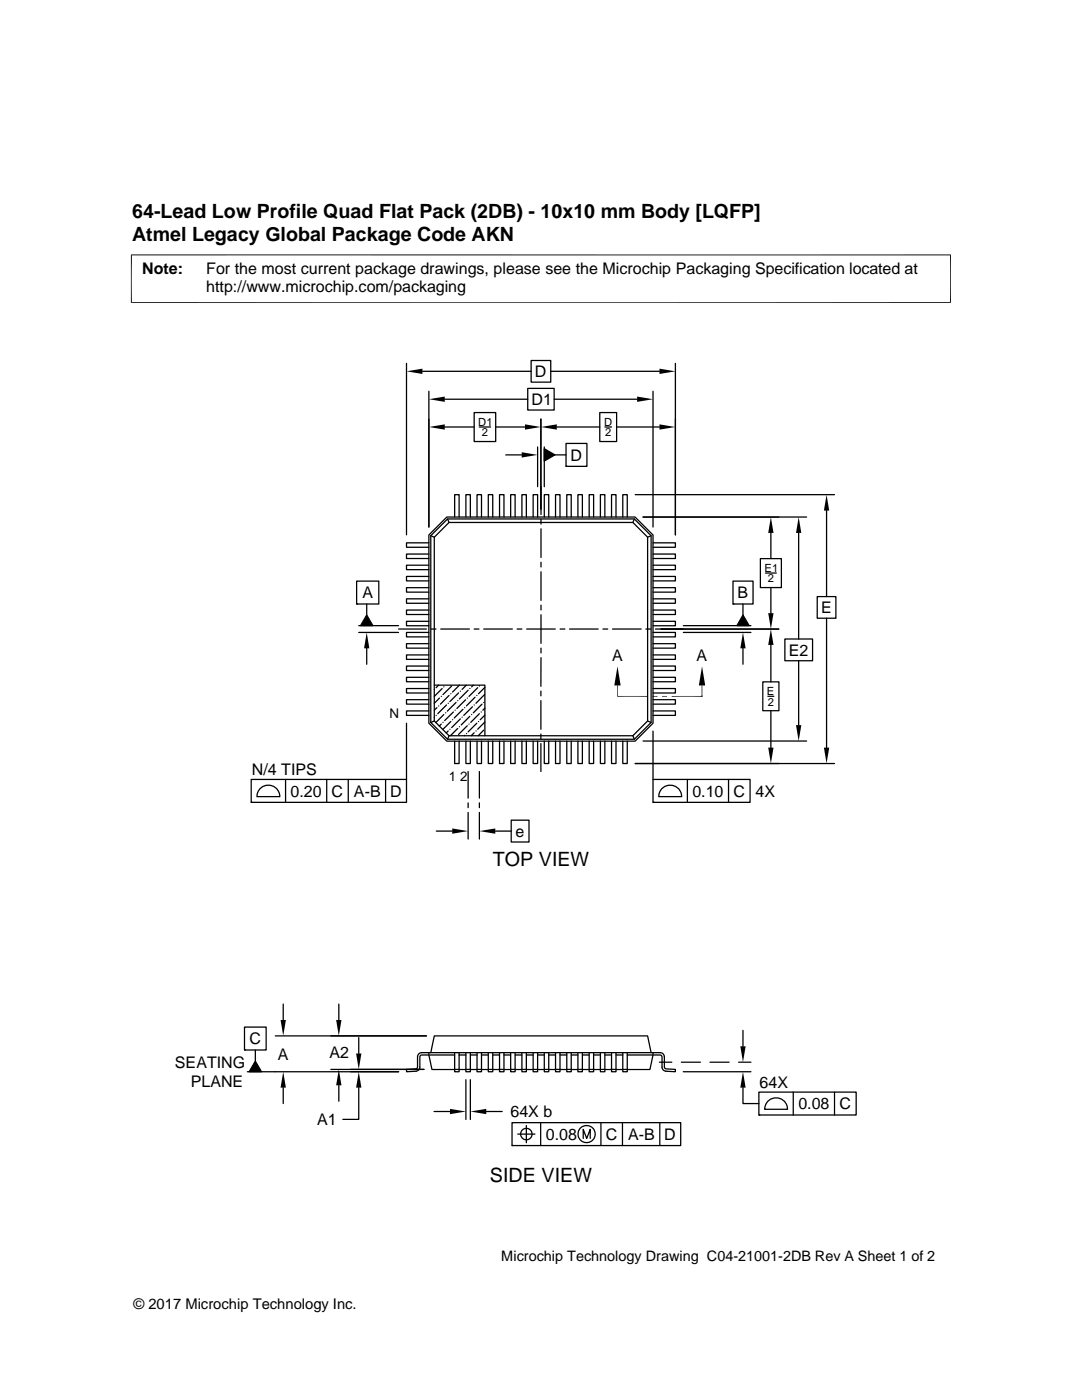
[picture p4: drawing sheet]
<svg xmlns="http://www.w3.org/2000/svg" width="216mm" height="279mm" viewBox="0 0 216 279" stroke-linecap="round" stroke-linejoin="round" font-family="sans-serif">
<g fill="none" stroke="#000" stroke-width=".25">
<path d="M81.1 72.5v34.2M84.3 74.1h21.7M85.6 78.1v27.1M88.8 79.7h16.5M105.3 77.5h5.3v4.3h-5.3zM106 71.9h3.9v4.4h-3.9zM109.9 74.1h21.7M110.6 79.7h16.5M130.3 78.1v27.1M134.8 72.5v34.2M88.8 85.2h5.8M94.6 82.3h4.3v5.8h-4.3z"/>
<path d="M95.6 85.2h2.3M98.9 85.2h5.9M100.9 90.8h3.2M107.3 89.2v7.9M107.9 83.6v19.1M108.6 89.6l2.1 1.2-2.1 1.2zM108.6 89.2v7.9M110.7 90.8h2.2M111.1 85.2h8.6M112.9 88.5h4.2v4.6h-4.2zM112.9 93.1h.1M119.7 82.3h3.3v5.8h-3.3z"/>
<path d="M120.7 85.2h1.3M123 85.2h8.6M126.7 98.7h39.8M71.2 116h4.4v4.5h-4.4zM85.6 119.5h-4.5v.9h4.5M85.6 117.3h-4.5v.9h4.5M85.6 115h-4.5v.9h4.5M85.6 112.8h-4.5v.9h4.5M85.6 110.6h-4.5v.9h4.5M85.6 108.3h-4.5v.9h4.5M86 106.9l.7 .3M89.2 103.2h37.5l3.6 3.6v37.5l-3.6 3.6h-37.5l-3.6-3.6v-37.5z"/>
<path d="M89.3 103.6l.3 .7M89.3 103.6h37.3l3.3 3.3v37.3l-3.3 3.3h-37.3l-3.3-3.3v-37.3zM89.6 104.3h36.7l2.9 2.9v36.7l-2.9 2.9h-36.7l-2.9-2.9v-36.7zM90.7 103.2v-4.5h.9v4.5M93 103.2v-4.5h.9v4.5M95.2 103.2v-4.5h.9v4.5M97.4 103.2v-4.5h.9v4.5M99.7 103.2v-4.5h.9v4.5M101.9 103.2v-4.5h.9v4.5M104.1 103.2v-4.5h.9v4.5M106.4 103.2v-4.5h.9v4.5M107.9 103.6v1"/>
<path d="M107.9 105.5v5.8M107.9 112.2v1M107.9 114.1v5.7M108.6 103.2v-4.5h.9v4.5M110.8 103.2v-4.5h.9v4.5M113.1 103.2v-4.5h.9v4.5M115.3 103.2v-4.5h.9v4.5M117.6 103.2v-4.5h.8v4.5M119.8 103.2v-4.5h.9v4.5M122 103.2v-4.5h.9v4.5M124.3 103.2v-4.5h.9v4.5M126.6 103.6l-.3 .7"/>
<path d="M128.3 103.2h32.7M129.9 106.9l-.7 .3M130.3 108.3h4.5v.9h-4.5M130.3 110.6h4.5v.9h-4.5M130.3 112.8h4.5v.9h-4.5M130.3 115h4.5v.9h-4.5M130.3 117.3h4.5v.9h-4.5M130.3 119.5h4.5v.9h-4.5M146.3 116h4v4.5h-4zM151.7 111.5h4.2v5.8h-4.2zM152.7 114.4h2.2M153.8 106.4v5.1"/>
<path d="M153.8 117.3v5.1M159.4 106.4v21.1M163.1 119.1h3.7v4.3h-3.7zM164.9 101.9v17.2M71.2 120.5h.1M71.6 124.9h7.9M71.6 126.2h7.9M73.2 120.5v2.2M73.2 122.7l1.2 2.2h-2.5zM73.2 129.4v3.2M79.5 125.5h5.6M85.6 139.6h-4.5v.9h4.5"/>
<path d="M85.6 137.4h-4.5v.9h4.5M85.6 135.2h-4.5v.9h4.5M85.6 132.9h-4.5v.9h4.5M85.6 130.7h-4.5v.9h4.5M85.6 128.5h-4.5v.8h4.5M85.6 126.2h-4.5v.9h4.5M85.6 124h-4.5v.9h4.5M85.6 121.8h-4.5v.8h4.5M86 125.5h1M86.7 136.7h10.1v10.1M86.7 137.6h.1M87.5 136.7l-.5 .5"/>
<path d="M87.7 139.3l-1 1.1M87.9 125.5h5.8M88.1 139h.1M88.2 137.4l-1.5 1.6M88.6 137.1h.1M89.6 138.8l-1.7 1.7M90 138.5h.1M90.1 136.9l-1.7 1.7M91.3 139.8h.1M91.5 138.3l-1.7 1.7M91.7 136.7l-1.4 1.4M91.9 137.9h.1"/>
<path d="M92.9 139.7l-1.7 1.7M93 136.7l-.8 .9M93.2 139.3h.1M93.4 137.8l-1.7 1.7M93.7 137.4h.1M94.4 136.7l-.3 .4M94.6 125.5h1M94.8 139.1l-1.7 1.8M95.1 138.8h.1M95.3 137.2l-1.7 1.8M95.7 136.9h.1M96.5 125.5h5.7"/>
<path d="M96.7 138.6l-1.7 1.8M96.8 137.2l-1.3 1.3M103.2 125.5h.9M105.1 125.5h5.7M107.9 137.9v1M107.9 139.8v5.7M107.9 120.8v.9M107.9 122.7v5.7M107.9 129.3v1M107.9 131.3v5.7M111.8 125.5h.9M113.6 125.5h5.8"/>
<path d="M120.3 125.5h1M122.2 125.5h5.7M128.9 125.5h.9M130.3 121.8h4.5v.8h-4.5M130.3 124h4.5v.9h-4.5M130.3 126.2h4.5v.9h-4.5M130.3 128.5h4.5v.8h-4.5M130.3 130.7h4.5v.9h-4.5M130.3 132.9h4.5v.9h-4.5M130.3 135.2h4.5v.9h-4.5M130.3 137.4h4.5v.9h-4.5M130.3 139.6h4.5v.9h-4.5"/>
<path d="M130.8 125.5h24.6M136.4 124.9h13.4M136.4 126.2h13.4M146.3 120.5h.1M148.3 122.7l1.2 2.2h-2.5zM148.3 120.5v2.2M148.3 129.4v3.2M152.2 136.1h3.2v5.7h-3.2zM153.2 139h1.2M153.8 128.7v7.4M156.6 127.5h5.5v4.4h-5.5zM159.4 131.9v12.8"/>
<path d="M164.9 123.4v25.8M50.1 155.6h31v4.5h-31zM52 157.3a2.3 2.3 0 0 1 2.5-.4 2.3 2.3 0 0 1 1.3 2.1h-4.5l.3-1.2zM57 155.6v4.5M65.2 155.6v4.5M69.5 155.6v4.5M76.9 155.6v4.5M81.1 144.3v11.3M85.6 141.9h-4.5v.9h4.5M86.7 143.9l-.7 .3M86.7 143.1h.1M87 142.8h.1"/>
<path d="M87.2 141.2l-.5 .5M87.5 140.9h.1M88.1 144.5l-.4 .4M88.4 144.2h.1M88.6 142.6l-1.6 1.6M88.9 142.3h.1M89.1 140.7l-1.7 1.7M89.4 145.9l-.4 .4M89.4 140.4h.1M89.6 146.8l-.3 .7M89.8 145.5h.1M90 144l-1.7 1.6"/>
<path d="M90.3 143.6h.1M90.5 142.1l-1.8 1.7M90.7 147.9v4.5h.9v-4.5M90.8 141.7h.1M91 140.2l-1.7 1.7M91.3 145.4l-1.4 1.4M91.7 145h.1M91.9 143.5l-1.8 1.7M92.2 143.1h.1M92.4 141.6l-1.8 1.7M92.7 146.7l-.1 .1M92.7 141.2h.1"/>
<path d="M93 147.9v4.5h.9v-4.5M93.1 146.4h.1M93.2 144.8l-1.7 1.8M93.4 154v5.3M93.6 144.5h.1M93.7 143l-1.7 1.7M94.1 142.6h.1M94.3 141.1l-1.8 1.7M94.6 146.2l-.6 .6M94.6 140.7h.1M95 145.9h.1M95.1 144.3l-1.7 1.8"/>
<path d="M95.2 147.9v4.5h.9v-4.5M95.5 144h.1M95.7 142.4l-1.8 1.8M95.7 154v5.3M96 142.1h.1M96.2 140.5l-1.8 1.8M96.5 145.7l-1.1 1.1M96.5 140.2h.1M96.8 144.1l-1.5 1.4M96.8 141.3l-.4 .4M96.8 142.7l-1 .9M97.4 147.9v4.5h.9v-4.5"/>
<path d="M99.7 147.9v4.5h.9v-4.5M101.9 147.9v4.5h.9v-4.5M104.1 147.9v4.5h.9v-4.5M106.4 147.9v4.5h.9v-4.5M107.9 146.5v.9M107.9 148.4v5.6M108.6 147.9v4.5h.9v-4.5M110.8 147.9v4.5h.9v-4.5M113.1 147.9v4.5h.9v-4.5M115.3 147.9v4.5h.9v-4.5M117.6 147.9v4.5h.8v-4.5M119.8 147.9v4.5h.9v-4.5"/>
<path d="M122 147.9v4.5h.9v-4.5M124.3 147.9v4.5h.9v-4.5M126.3 146.8l.3 .7M126.7 152.4h39.8M128.3 147.9h32.7M129.2 143.9l.7 .3M130.3 155.6h19.4v4.5h-19.4zM130.3 145.9v9.7M130.3 141.9h4.5v.9h-4.5M132.2 157.3a2.3 2.3 0 0 1 2.5-.4 2.3 2.3 0 0 1 1.3 2.1h-4.6l.4-1.2zM137.2 155.6v4.5M145.4 155.6v4.5"/>
<path d="M153.8 141.8v7.4M50.1 160.1h.1M87.1 165.9h3.1M93.4 160.2v1M93.4 162.1v5.3M95.7 160.2v1M95.7 162.1v5.3M98.8 165.9h3.2M102 163.7h3.6v4.3h-3.6zM130.3 160.1h.1M48.8 205h4.3v4.5h-4.3zM48.8 209.5h.1"/>
<path d="M49.4 213.9h30.1M50.9 209.6v2.2M50.9 211.8l1.3 2.1h-2.5zM56.5 200.4v3.2M56.5 217.1v3.1M66 213.4h18.6M67.6 200.4v3.2M67.6 216.6v3.2M71.6 217.1v6.3h-3.2M71.6 207.1v3.1M85.1 206.7h-30.2M85.6 210.1l.6 3.3h4.5"/>
<path d="M86 210.1l.7-3.4h42.5l.7 3.4M90.7 210.1v3.8h.9v-3.8M90.7 213.4h.9M91.6 213.4h1.4M91.6 210.5h1.4M93 215.5v7.9M93 210.1v3.8h.9v-3.8M93 213.4h.9M93.9 215.5v7.9M93.9 210.5h1.3M93.9 213.4h1.3M95.2 210.1v3.8h.9v-3.8"/>
<path d="M95.2 213.4h.9M96.1 210.5h1.3M96.1 213.4h1.3M97.4 210.1v3.8h.9v-3.8M97.4 213.4h.9M98.3 210.5h1.4M98.3 213.4h1.4M99.7 210.1v3.8h.9v-3.8M99.7 213.4h.9M100.6 210.5h1.3M100.6 213.4h1.3M101.9 210.1v3.8h.9v-3.8"/>
<path d="M101.9 213.4h.9M102.8 210.5h1.3M102.8 213.4h1.3M104.1 210.1v3.8h.9v-3.8M104.1 213.4h.9M105 210.5h1.4M105 213.4h1.4M106.4 210.1v3.8h.9v-3.8M106.4 213.4h.9M107.3 210.5h1.3M107.3 213.4h1.3M108.6 210.1v3.8h.9v-3.8"/>
<path d="M108.6 213.4h.9M109.5 210.5h1.3M109.5 213.4h1.3M110.8 210.1v3.8h.9v-3.8M110.8 213.4h.9M111.7 210.5h1.4M111.7 213.4h1.4M113.1 210.1v3.8h.9v-3.8M113.1 213.4h.9M114 210.5h1.3M114 213.4h1.3M115.3 210.1v3.8h.9v-3.8"/>
<path d="M115.3 213.4h.9M116.2 210.5h1.4M116.2 213.4h1.4M117.6 210.1v3.8h.8v-3.8M117.6 213.4h.8M118.4 210.5h1.4M118.4 213.4h1.4M119.8 210.1v3.8h.9v-3.8M119.8 213.4h.9M120.7 210.5h1.3M120.7 213.4h1.3M122 210.1v3.8h.9v-3.8"/>
<path d="M122 213.4h.9M122.9 210.5h1.4M122.9 213.4h1.4M124.3 210.1v3.8h.9v-3.8M124.3 213.4h.9M125.2 210.5l6.7 .1 .2 .3v2.1l.1 .4 .7 .4 1.8 .1 .1-.5-1.9-.1-.3-.2v-2.2a.85 .85 0 0 0-.9-.8h-47.6a.8 .8 0 0 0-.8 .8v2.2l-.3 .2-1.9 .1v.5l1.9-.1 .6-.4 .2-.4v-2.1l.2-.3 6.7-.1M130.3 210.1l-.6 3.3h-4.5M131.6 212h2.4M136 212h3.8M136.3 213.9h13.5M141.7 212h3.8M147.4 212h2.4"/>
<path d="M148.3 217.1v3.1h3.1M148.3 205.6v3.2M151.4 218h19.4v4.5h-19.4zM153.3 219.7a2.28 2.28 0 0 1 2.5-.4 2.28 2.28 0 0 1 1.3 2.1h-4.5l.3-1.2zM158.3 218v4.5M166.5 218v4.5M86.6 221.8h3.2M97 221.8h3.2M102.2 224h33.6v4.6h-33.6zM102.2 228.6h.1M103.3 226.3h3.4M105 224.6v3.4"/>
<path d="M107.9 224v4.6M116.4 227.2v-1.8l.7 1.8 .7-1.8v1.8M119.9 224v4.6M124.2 224v4.6M131.7 224v4.6M151.4 222.5h.1"/>
<circle cx="105" cy="226.3" r="1.14"/>
<circle cx="117.1" cy="226.3" r="1.71"/>
</g>
<path d="M26.1 50.9h163.7M26.2 50.8v9.7M189.7 50.8v9.7M26.1 60.4h163.7M123.2 136.8v2.2h6.1M134 139h6.1M140.1 136.8v2.2" fill="none" stroke="#000" stroke-width=".2"/>
<g fill="#000">
<path d="M81.1 74.1l3.2-.5v1zM85.6 79.7l3.2-.6v1.1zM127.1 79.1l3.2 .6-3.2 .5zM131.6 73.6l3.2 .5-3.2 .5zM85.6 85.2l3.2-.5v1zM104.1 90.3l3.2 .5-3.2 .5zM104.8 84.7l3.1 .5-3.1 .5zM108.6 89.6l2.1 1.2-2.1 1.2zM107.9 85.2l3.2-.5v1zM131.6 84.7l3.2 .5-3.2 .5zM153.8 103.2l.5 3.2h-1zM159.4 103.2l.5 3.2h-1.1z"/>
<path d="M164.9 98.7l.6 3.2h-1.1zM73.2 126.2l.5 3.2h-1.1zM73.2 122.7l1.2 2.2h-2.5zM123.2 133l.6 3.8h-1.2zM130.2 138.9h1l-1 .1zM130.2 139l1-.1v.1zM132.1 138.9h1l-1 .1zM132.1 139l1-.1v.1zM140.1 133l.6 3.8h-1.3zM148.3 126.2l.5 3.2h-1.1zM148.3 122.7l1.2 2.2h-2.5zM153.8 125.5l.5 3.2h-1z"/>
<path d="M153.3 122.4h1l-.5 3.1zM153.3 149.2h1l-.5 3.2zM158.8 144.7h1.1l-.5 3.2zM164.4 149.2h1.1l-.6 3.2zM90.2 165.3l3.2 .6-3.2 .5zM95.7 165.9l3.1-.6v1.1zM50.9 211.8l1.3 2.1h-2.5zM56.5 213.9l.5 3.2h-1zM56 203.6h1l-.5 3.1zM67.6 213.4l.5 3.2h-1zM67.1 203.6h1l-.5 3.1zM71.1 210.2h1l-.5 3.2z"/>
<path d="M71.6 213.9l.5 3.2h-1zM147.7 208.8h1.1l-.5 3.2zM148.3 213.9l.5 3.2h-1.1zM89.8 221.3l3.2 .5-3.2 .6zM93.9 221.8l3.1-.5v1.1z"/>
</g>
<g font-size="3.9">
<text x="26.4" y="43.5">64-Lead Low Profile Quad Flat Pack (2DB) - 10x10 mm Body [LQFP]</text>
<text x="26.4" y="48">Atmel Legacy Global Package Code AKN</text>
<text x="98.3" y="172.8">TOP VIEW</text>
<text x="97.8" y="235.9">SIDE VIEW</text>
</g>
<g font-size="3.2">
<text x="28.4" y="54.6">Note:</text>
<text x="41.1" y="58.3">http://www.microchip.com/packaging</text>
<text x="41.1" y="54.6">For the most current package drawings, please see the Microchip Packaging Specification located at</text>
<text x="106.7" y="75.2">D</text>
<text x="106.1" y="80.8">D1</text>
<text x="113.9" y="91.9">D</text>
<text x="72.3" y="119.4">A</text>
<text x="147.2" y="119.4">B</text>
<text x="163.8" y="122.4">E</text>
<text x="122.1" y="131.9">A</text>
<text x="139" y="131.9">A</text>
<text x="157.4" y="130.9">E2</text>
<text x="50.2" y="154.7">N/4 TIPS</text>
<text x="58" y="159">0.20</text>
<text x="66.2" y="159">C</text>
<text x="70.6" y="159">A-B</text>
<text x="77.8" y="159">D</text>
<text x="138.2" y="159">0.10</text>
<text x="146.3" y="159">C</text>
<text x="150.7" y="159">4X</text>
<text x="102.9" y="167">e</text>
<text x="49.8" y="208.4">C</text>
<text x="34.9" y="213.2">SEATING</text>
<text x="55.4" y="211.5">A</text>
<text x="65.7" y="211.2">A2</text>
<text x="38.1" y="216.9">PLANE</text>
<text x="151.6" y="217.2">64X</text>
<text x="159.3" y="221.4">0.08</text>
<text x="167.5" y="221.4">C</text>
<text x="63.3" y="224.5">A1</text>
<text x="101.9" y="222.9">64X b</text>
<text x="108.9" y="227.5">0.08</text>
<text x="120.9" y="227.5">C</text>
<text x="125.3" y="227.5">A-B</text>
<text x="132.5" y="227.5">D</text>
</g>
<g font-size="2.9">
<text x="100" y="251.7">Microchip Technology Drawing C04-21001-2DB Rev A Sheet 1 of 2</text>
<text x="26.6" y="261.3">© 2017 Microchip Technology Inc.</text>
</g>
<g font-size="2.7">
<text x="77.7" y="143.3">N</text>
<text x="89.6" y="155.9">1 2</text>
</g>
<g font-size="2.2">
<text x="95.4" y="85">D1</text>
<text x="96.2" y="87.1">2</text>
<text x="120.5" y="85">D</text>
<text x="120.8" y="87.1">2</text>
<text x="152.6" y="114.1">E1</text>
<text x="153.2" y="116.2">2</text>
<text x="153" y="138.7">E</text>
<text x="153.2" y="140.8">2</text>
</g>
</svg>
